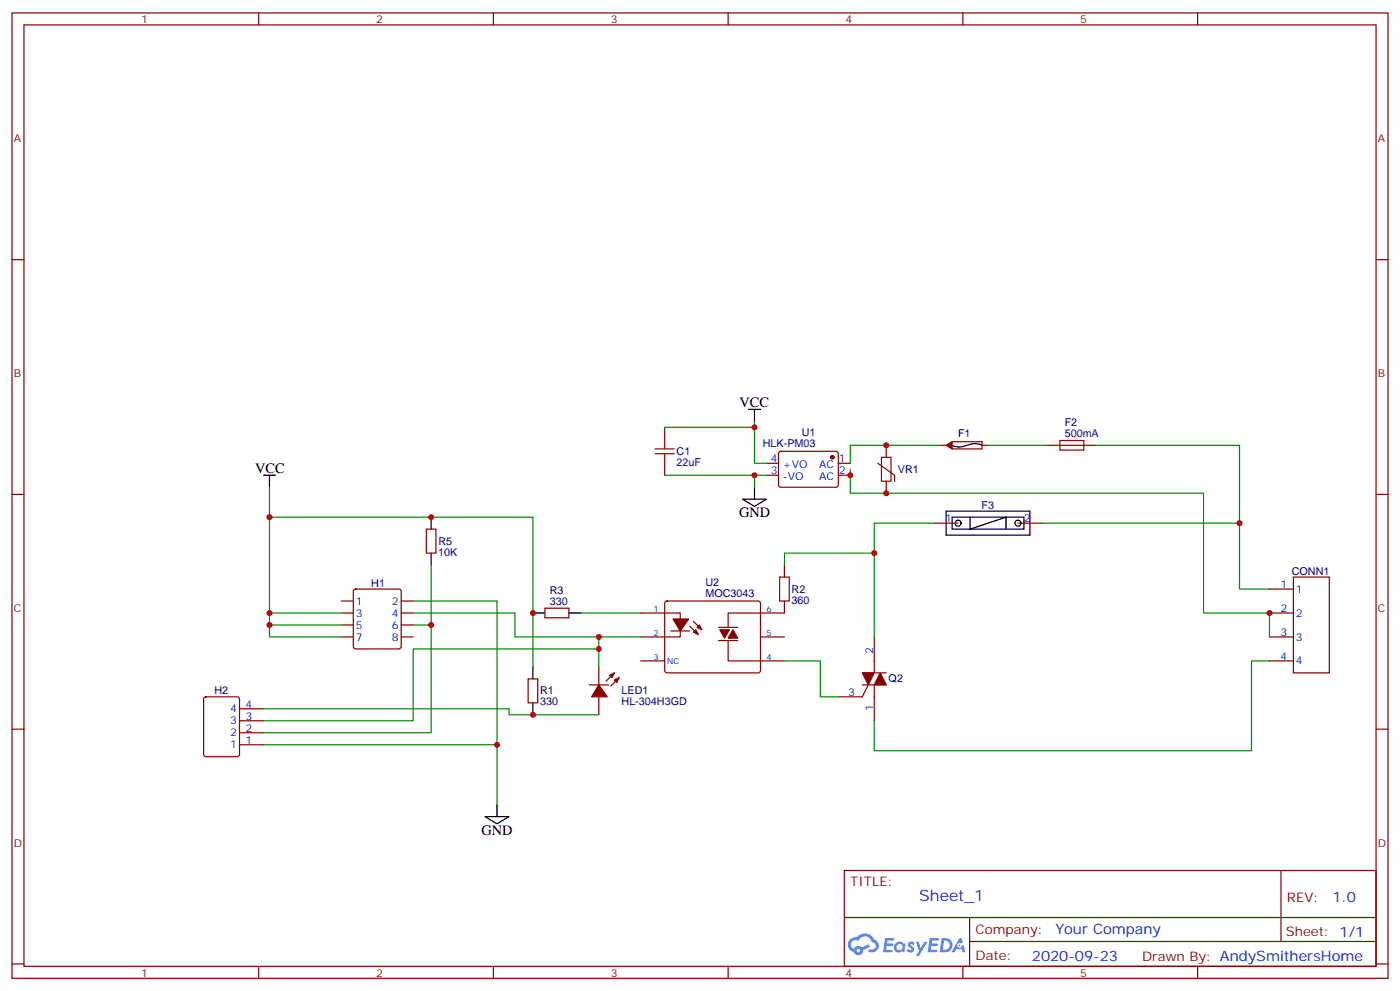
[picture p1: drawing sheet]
<svg xmlns="http://www.w3.org/2000/svg" width="412mm" height="292mm" viewBox="0 0 412 292" stroke-linecap="round" stroke-linejoin="round" font-family="sans-serif">
<g fill="none" stroke="#870000" stroke-width=".35">
<path d="M3.5 3.8h405.4v284.3h-405.4zM7.1 7.3h398.2v277.3h-398.2zM76.2 3.8v3.5M145.3 3.8v3.5M214.5 3.8v3.5M283.6 3.8v3.5M352.8 3.8v3.5M3.5 76.5h3.6M405.3 76.5h3.6M3.5 145.6h3.6M405.3 145.6h3.6M3.5 214.8h3.6"/>
<path d="M405.3 214.8h3.6M248.7 256.4h156.6v28.2h-156.6zM377.3 256.4v20.9M248.7 270.2h156.5M285.6 277.3h119.6M285.6 270.2v14.2M3.5 283.9h3.6M76.2 284.6v3.5M145.3 284.6v3.5M214.5 284.6v3.5M283.6 284.6v3.5M352.8 284.6v3.5"/>
<path d="M405.3 283.9h3.6"/>
</g>
<g fill="#5487ff">
<path d="M267.7 277.6a1.22 1.22 0 0 1 1.7 .2l-.4 .6a.47 .47 0 0 0-.3-.4 .47 .47 0 0 0-.5 .2l.1 .2a1.14 1.14 0 0 1 .8 1.8 1.14 1.14 0 0 1-1.9 0l-.2-.2 .5-.6 .7 .5a.29 .29 0 0 0 .3-.3 .29 .29 0 0 0-.2-.3 1.04 1.04 0 0 1-.6-1.7z"/>
<path d="M260.7 276.3h2.4l.3 .2-.2 .5-1.8 .1-.1 .8h1.5l.3 .4-.3 .4h-1.6l-.2 1.1h1.7l.2 .3-.2 .3-2.6 .1z"/>
<path d="M273.8 276.3h2.4l.3 .2-.1 .5-1.8 .1-.2 .8h1.6l.3 .4-.4 .4h-1.6l-.1 1.1h1.7l.2 .3-.2 .3-2.6 .1z"/>
<path d="M282.6 276.3h.7l.3 1.3-.6 .3a.69 .69 0 0 0-1 .3 .69 .69 0 0 0 .4 .9 .69 .69 0 0 0 .9-.6l.5-.2 .6 2.2h-.8l-.2-.9h-1.8l-.5 .9h-.8z"/>
<path d="M269.8 277.4h.8l.6 1.8 1.1-1.8h.9l-2.6 4.2h-.8l.9-1.5z"/>
<path d="M277.4 276.3l-.6 4.2h1.3a2.11 2.11 0 0 0 2.5-2.1 2.11 2.11 0 0 0-2.5-2.1zM278.1 277.1a1.39 1.39 0 0 1 1.7 1.4 1.39 1.39 0 0 1-1.8 1.3h-.3z"/>
<path d="M263.7 277.9a1.54 1.54 0 0 0-.1 2.2 1.54 1.54 0 0 0 2.2 .1l.6 .3 .3-2.3-.2-.3h-.4a1.49 1.49 0 0 0-2.4 0zM264 278.9a.94 .94 0 0 1 1.8 0 .94 .94 0 0 1-1.8 0z"/>
<path d="M250.4 276.7a2.18 2.18 0 0 0 1.1 3.7 1.44 1.44 0 0 0 1.6 .9 1.44 1.44 0 0 0 1.2-1.4l2-1.1-.5-.7-1.9 1a1.47 1.47 0 0 0-2.4 .4 1.39 1.39 0 0 1-.7-1.9 1.39 1.39 0 0 1 2-.5 2.12 2.12 0 0 1 2.2-1.3 2.12 2.12 0 0 1 1.9 1.7 1.14 1.14 0 0 1 1.1 1.4 1.14 1.14 0 0 1-1.7 .7 .43 .43 0 0 0-.5 .4 .43 .43 0 0 0 .4 .5 1.98 1.98 0 0 0 2.5-1.2 1.98 1.98 0 0 0-1.2-2.6 3.1 3.1 0 0 0-5.3-.6l-.9 .1zM252.3 280a.55 .55 0 0 1 1.1 0 .55 .55 0 0 1-1.1 0z"/>
<circle cx="282.6" cy="278.4" r=".26"/>
</g>
<g fill="none" stroke="#870000" stroke-width=".35">
<path d="M195.8 125.9v3.5M195.8 136.5v3.5M225.8 136.5h3.5M225.8 140h3.5M229.5 133.1l.5-.2 16.5 .1 .4 .6v9.5l-.7 .4-16.5-.1-.4-.6v-9.2zM246.9 136.5h3.6M246.9 140h3.6M258.6 136.5l4.9 3.5v1.7M261.1 131.2v3.5M276.9 131.2h1.8M280.5 130.1h8.8v2.1h-8.8zM289.3 131.2h1.7"/>
<path d="M308.7 131.2h14.1M125.6 155.9h2.8v7h-2.8zM261.1 141.7v3.6M275.2 154.1h7M299.9 154.1h7M100.5 177h3.6M104.3 173.7l.5-.2h12.7l.5 .2 .2 .5v16.2l-.3 .5-.4 .2h-12.7l-.5-.2-.2-.5v-16.2zM118.2 177h3.5M160.5 179.1h7.1v2.9h-7.1zM196 177.2l.5-.2h26.8l.5 .2 .2 .5-.1 20.1-.6 .4-27.1-.1-.4-.6v-19.8zM231.1 177v3.6h-16.6v4.2M231.1 166.4v3.6"/>
<path d="M373.9 173.5h7.1M381 170h10.6v28.2h-10.6zM100.5 180.6h3.6M100.5 184.1h3.6M100.5 187.6h3.6M118.2 180.6h3.5M118.2 184.1h3.5M118.2 187.6h3.5M155.6 200h2.8v7h-2.8zM176.4 196.4v5.3M181 198.2l-2.5 2.5M182.4 199.6l-2.5 2.5"/>
<path d="M188.7 180.6h11.7v7h-11.7M188.7 194.7h7.1M197.6 185.8h5.6M203.2 184.4l2.5 2.5M204.3 183l2.4 2.5M211.7 184.8h5.6M211.7 188.7h5.6M214.5 188.7v6h16.6M224 187.6h7.1M254 198.2h7.1M257.5 187.6v10.6M373.9 180.6h7.1"/>
<path d="M373.9 187.6h7.1M373.9 194.7h7.1M60.2 205.5l.5-.3h9.1l.7 .5 .1 16.5-.5 .6-9.4 .1-.7-.5v-16.4zM70.6 219.4h7M70.6 215.8h7M70.6 212.3h7M70.6 208.8h7M173.6 201.7h5.6M176.4 205.2v5.3M254 201.7h7.1M255.8 201.7l-1.8 3.5h-7.1M257.5 201.7v10.6"/>
</g>
<g fill="#870000" stroke="#870000" stroke-width=".35">
<path d="M278.7 131.2l1.8-1.1v2.1z"/>
<path d="M204.3 186.2l.7-.7 .7 1.4z"/>
<path d="M205.3 184.8l.7-.7 .7 1.4z"/>
<path d="M198.3 182.3h4.5l-2.4 3.5z"/>
<path d="M215.9 185.5l1.4 2.5h-2.8z"/>
<path d="M212 185.5h2.8l-1.4 2.5z"/>
<path d="M259.3 198.2l1.8 3.5h-3.6z"/>
<path d="M254 198.2h3.5l-1.7 3.5z"/>
<path d="M176.4 201.7l2.5 3.5h-4.6z"/>
<path d="M181 200.3l1.4-.7-.7 1.4z"/>
<path d="M179.6 198.9l1.4-.7-.7 1.4z"/>
<circle cx="245.2" cy="134.7" r=".53"/>
</g>
<g fill="none" stroke="#008700" stroke-width=".35">
<path d="M195.8 140h26.4M195.8 125.9h26.4M222.2 124.1v12.4h3.6M225.8 140h-3.6v3.5M250.5 138.2v7.1h104v35.3h19.4v7M276.9 131.2h-26.4v5.3M291 131.2h17.7M322.8 131.2h42.3v42.3h8.8M79.4 143.5v44.1h21.1M79.4 152.3h77.6v44.1M275.2 154.1h-17.7v33.5M306.9 154.1h58.2"/>
<path d="M121.7 177h24.7v60M127 166.4v17.7h-5.3M257.5 162.9h-26.4v3.5M79.4 180.6h21.1M79.4 184.1h21.1M121.7 180.6h30v7h37M127 184.1v31.7h-49.4M171.1 180.6h17.6M176.4 191.1h-54.7v21.2h-44.1M176.4 187.6v8.8M231.1 194.7h10.6v10.5h5.2M373.9 194.7h-5.2v26.4h-111.2v-8.8"/>
<path d="M77.6 219.4h68.8M77.6 208.8h72.3v1.7h26.5"/>
</g>
<g fill="none" stroke="#000" stroke-width=".35">
<path d="M77.6 140h3.5M79.4 140v3.5M220.5 120.6h3.5M222.2 120.6v3.5M280.5 131.2a6.3 6.3 0 0 0 5.5-.4 4.5 4.5 0 0 1 3.3 .4M127 152.3v3.6M218.7 147h7.1l-3.6 2.2zM222.2 143.5v3.5M278.7 150.6h24.7v7h-24.7zM280.5 152.3h21.1v3.6h-21.1zM285.8 152.3v3.6l10.5-3.6v3.6M127 162.9v3.5"/>
<path d="M157 180.6h3.5M157 196.4v3.6M167.6 180.6h3.5M157 207v3.5M146.4 237v3.5M142.9 240.5h7l-3.5 2.1z"/>
<circle cx="282.2" cy="154.1" r=".88"/>
<circle cx="299.9" cy="154.1" r=".88"/>
</g>
<path d="M193 133.6h5.6M193 132.2h5.6M195.8 129.4v2.8M195.8 133.6v2.9M259.6 134.7h2.9v7h-2.9zM312.2 129.8h7.1v2.8h-7.1zM229.7 170h2.8v7h-2.8z" fill="none" stroke="#a10000" stroke-width=".35"/>
<g fill="#c00">
<circle cx="222.3" cy="140" r=".88"/>
<circle cx="79.4" cy="184.1" r=".88"/>
<circle cx="79.4" cy="180.6" r=".88"/>
<circle cx="222.3" cy="125.9" r=".88"/>
<circle cx="261.1" cy="131.2" r=".88"/>
<circle cx="257.5" cy="162.9" r=".88"/>
<circle cx="79.4" cy="152.3" r=".88"/>
<circle cx="146.4" cy="219.4" r=".88"/>
<circle cx="250.5" cy="140" r=".88"/>
<circle cx="261.1" cy="145.3" r=".88"/>
<circle cx="373.9" cy="180.6" r=".88"/>
<circle cx="127" cy="152.3" r=".88"/>
<circle cx="157" cy="180.6" r=".88"/>
<circle cx="127" cy="184.1" r=".88"/>
<circle cx="157" cy="210.5" r=".88"/>
<circle cx="176.4" cy="187.6" r=".88"/>
<circle cx="176.4" cy="191.1" r=".88"/>
<circle cx="365.1" cy="154.1" r=".88"/>
</g>
<text font-size="4.6" fill="#00f" x="270.8" y="265.4">Sheet_1</text>
<g font-size="4.2">
<text x="217.8" y="119.9">VCC</text>
<text x="75.1" y="139.3">VCC</text>
<text x="217.7" y="152.3">GND</text>
<text x="141.8" y="245.8">GND</text>
</g>
<g font-size="4.2" fill="#00f">
<text x="392.5" y="265.7">1.0</text>
<text x="310.9" y="275.2">Your Company</text>
<text x="304" y="283">2020-09-23</text>
</g>
<g font-size="3.9" fill="#800">
<text x="250.5" y="261">TITLE:</text>
<text x="379.1" y="265.7">REV:</text>
<text x="287.4" y="275.2">Company:</text>
<text x="378.7" y="275.8">Sheet: 1/1</text>
<text x="287.4" y="282.9">Date:</text>
<text x="336.4" y="282.9">Drawn By: AndySmithersHome</text>
</g>
<g font-size="3.2" fill="#800">
<text x="41.6" y="6.8">1</text>
<text x="110.8" y="6.8">2</text>
<text x="179.9" y="6.8">3</text>
<text x="249.1" y="6.8">4</text>
<text x="318.2" y="6.8">5</text>
<text x="4.1" y="41.9">A</text>
<text x="405.9" y="41.9">A</text>
<text x="4.1" y="111.1">B</text>
<text x="405.9" y="111.1">B</text>
<text x="4.1" y="180.2">C</text>
<text x="405.9" y="180.2">C</text>
<text x="4.1" y="249.3">D</text>
<text x="405.9" y="249.3">D</text>
<text x="41.6" y="287.6">1</text>
<text x="110.8" y="287.6">2</text>
<text x="179.9" y="287.6">3</text>
<text x="249.1" y="287.6">4</text>
<text x="318.2" y="287.6">5</text>
</g>
<g font-size="3.2" fill="#000080">
<text x="313.6" y="125.5">F2</text>
<text x="224.7" y="131.8">HLK-PM03</text>
<text x="236.2" y="128.5">U1</text>
<text x="282.2" y="128.8">F1</text>
<text x="313.6" y="128.7">500mA</text>
<text x="199.3" y="137.3">22uF</text>
<text x="199.3" y="134.1">C1</text>
<text x="264.5" y="139.4">VR1</text>
<text x="289.1" y="149.9">F3</text>
<text x="129.1" y="160.4">R5</text>
<text x="129.1" y="163.6">10K</text>
<text x="109.4" y="172.8">H1</text>
<text x="207.8" y="172.7">U2</text>
<text x="380.5" y="169.3">CONN1</text>
<text x="161.9" y="178.1">330</text>
<text x="161.9" y="174.9">R3</text>
<text x="207.8" y="176">MOC3043</text>
<text x="233.2" y="177.8">360</text>
<text x="233.2" y="174.6">R2</text>
<text x="261.8" y="201">Q2</text>
<text x="63.2" y="204.5">H2</text>
<text x="159.1" y="207.7">330</text>
<text x="159.1" y="204.5">R1</text>
<text x="183.1" y="207.7">HL-304H3GD</text>
<text x="183.1" y="204.5">LED1</text>
</g>
<g font-size="3.2" fill="#00f">
<text x="227.1" y="136.1">4</text>
<text x="230.6" y="137.9">+VO</text>
<text x="241.3" y="137.9">AC</text>
<text x="247.1" y="136.1">1</text>
<text x="227.1" y="139.6">3</text>
<text x="230.6" y="141.4">-VO</text>
<text x="241.3" y="141.4">AC</text>
<text x="247.1" y="139.6">2</text>
<text x="278.4" y="153.7">1</text>
<text x="301.6" y="153.7">2</text>
<text x="377.2" y="173.1">1</text>
<text x="104.8" y="178.1">1</text>
<text x="115.5" y="178.1">2</text>
<text x="381.7" y="174.6">1</text>
<text x="104.8" y="181.6">3</text>
<text x="104.8" y="185.1">5</text>
<text x="115.5" y="181.6">4</text>
<text x="115.5" y="185.1">6</text>
<text x="377.2" y="180.2">2</text>
<text x="381.7" y="181.6">2</text>
<text x="104.8" y="188.7">7</text>
<text x="115.5" y="188.7">8</text>
<text x="377.2" y="187.3">3</text>
<text x="381.7" y="188.7">3</text>
<text x="257.2" y="192.5" transform="rotate(-90 257.2 192.5)">2</text>
<text x="377.2" y="194.3">4</text>
<text x="381.7" y="195.7">4</text>
<text x="67.8" y="209.8">4</text>
<text x="72.3" y="208.4">4</text>
<text x="249.9" y="204.9">3</text>
<text x="257.2" y="209.4" transform="rotate(-90 257.2 209.4)">1</text>
<text x="67.8" y="213.4">3</text>
<text x="72.3" y="215.5">2</text>
<text x="72.3" y="211.9">3</text>
<text x="67.8" y="220.4">1</text>
<text x="67.8" y="216.9">2</text>
<text x="72.3" y="219">1</text>
</g>
<g font-size="2.5" fill="#00f">
<text x="192.5" y="180.2">1</text>
<text x="225.8" y="180.2">6</text>
<text x="192.5" y="187.3">2</text>
<text x="225.8" y="187.3">5</text>
<text x="192.5" y="194.3">3</text>
<text x="196.5" y="195.7">NC</text>
<text x="225.8" y="194.3">4</text>
</g>
</svg>
